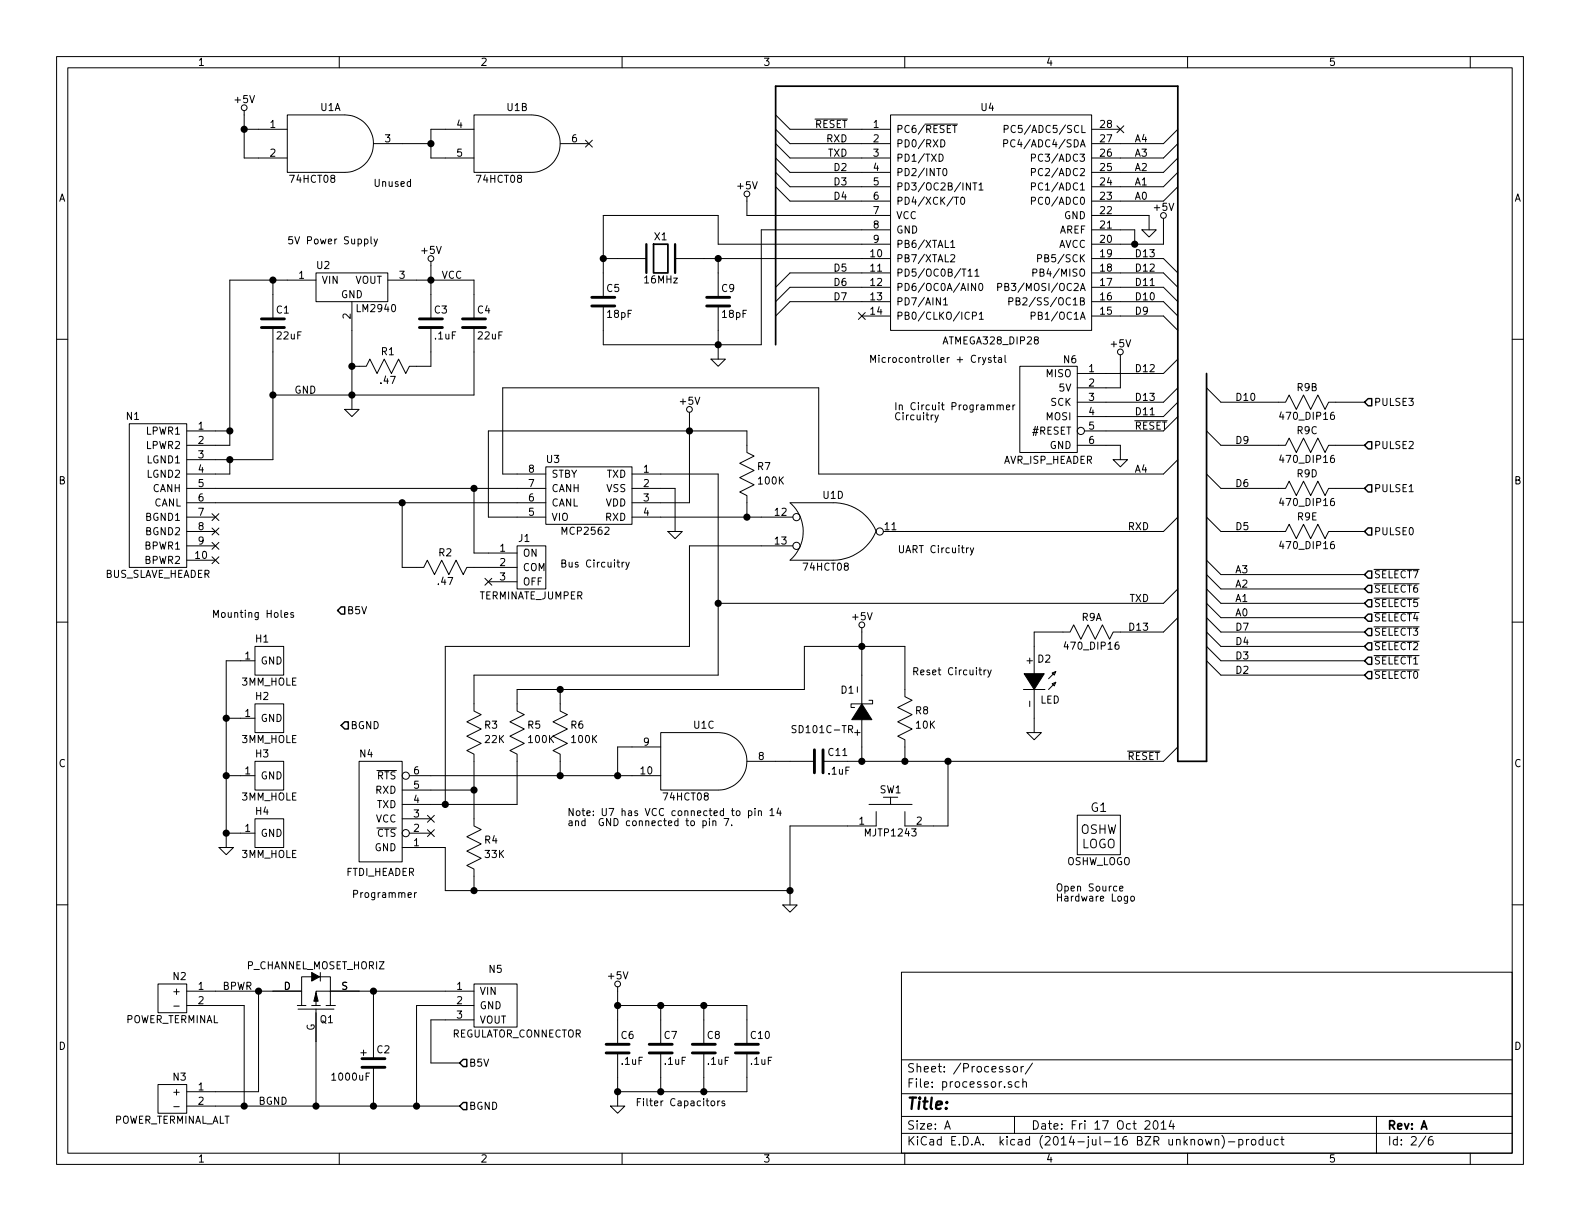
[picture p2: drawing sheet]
EESchema Schematic File Version 2
LIBS:bus_servo32
LIBS:power
LIBS:device
LIBS:transistors
LIBS:conn
LIBS:linear
LIBS:regul
LIBS:74xx
LIBS:cmos4000
LIBS:adc-dac
LIBS:memory
LIBS:xilinx
LIBS:special
LIBS:microcontrollers
LIBS:dsp
LIBS:microchip
LIBS:analog_switches
LIBS:motorola
LIBS:texas
LIBS:intel
LIBS:audio
LIBS:interface
LIBS:digital-audio
LIBS:philips
LIBS:display
LIBS:cypress
LIBS:siliconi
LIBS:opto
LIBS:atmel
LIBS:contrib
LIBS:valves
LIBS:bus_servo32-cache
EELAYER 25 0
EELAYER END
$Descr A 11000 8500
encoding utf-8
Sheet 2 6
Title ""
Date "Fri 17 Oct 2014"
Rev "A"
Comp ""
Comment1 ""
Comment2 ""
Comment3 ""
Comment4 ""
$EndDescr
$Comp
L 3MM_HOLE H1
U 1 1
P 1875 4600
F 0 "H1" H 1825 4750 50  0000 C CNN
F 1 "3MM_HOLE" H 1875 4450 50  0000 C CNN
F 2 "Bus_Servo32:MountingHole_3mm" H 1875 4600 60  0001 C CNN
F 3 "" H 1875 4600 60  0000 C CNN
	1    1875 4600
	1    0    0    -1  
$EndComp
Text Label 5900 2000 2    50   ~ 0
D6
Text Label 5900 1900 2    50   ~ 0
D5
Text Label 5900 1400 2    50   ~ 0
D4
Text Label 5900 1300 2    50   ~ 0
D3
Text Label 5900 1200 2    50   ~ 0
D2
$Comp
L OSHW_LOGO G1
U 1 1
P 7650 5825
F 0 "G1" H 7650 6025 60  0000 C CNN
F 1 "OSHW_LOGO" H 7650 5650 50  0000 C CNN
F 2 "Bus_Servo32:OSHW_LOGO_300mil" H 7650 5825 60  0001 C CNN
F 3 "" H 7650 5825 60  0000 C CNN
	1    7650 5825
	1    0    0    -1  
$EndComp
$Comp
L ATMEGA328_DIP28 U4
U 1 1
P 6900 1550
F 0 "U4" H 6875 2350 50  0000 C CNN
F 1 "ATMEGA328_DIP28" H 6900 725 50  0000 C CNN
F 2 "Bus_Servo32:DIP-28__300" H 6900 1550 50  0001 C CNN
F 3 "" H 6900 1550 60  0000 C CNN
	1    6900 1550
	1    0    0    -1  
$EndComp
$Comp
L MCP2562 U3
U 1 1
P 4100 3500
F 0 "U3" H 3850 3800 50  0000 C CNN
F 1 "MCP2562" H 4075 3300 50  0000 C CNN
F 2 "Bus_Servo32:DIP-8__300" H 4150 3500 60  0001 C CNN
F 3 "" H 4150 3500 60  0000 C CNN
	1    4100 3500
	1    0    0    -1  
$EndComp
$Comp
L SCHOTTKY_DIODE_VERT D1
U 1 1
P 6000 4950
F 0 "D1" H 6100 4800 50  0000 C CNN
F 1 "SD101C-TR" H 6275 5075 50  0000 C CNN
F 2 "Bus_Servo32:Diode_DO-41_SOD81_Horizontal_RM10" H 6000 4950 60  0001 C CNN
F 3 "" H 6000 4950 60  0000 C CNN
	1    6000 4950
	-1   0    0    1   
$EndComp
$Comp
L TERMINATE_JUMPER J1
U 1 1
P 3700 3950
F 0 "J1" H 3750 4150 50  0000 C CNN
F 1 "TERMINATE_JUMPER" H 3700 3750 50  0000 C CNN
F 2 "Bus_Servo32:Pin_Header_Straight_1x03" H 3700 3950 60  0001 C CNN
F 3 "" H 3700 3950 60  0000 C CNN
	1    3700 3950
	-1   0    0    -1  
$EndComp
$Comp
L FTDI_HEADER N4
U 1 1
P 2650 5850
F 0 "N4" H 2550 6450 50  0000 C CNN
F 1 "FTDI_HEADER" H 2650 5625 50  0000 C CNN
F 2 "Bus_Servo32:Pin_Header_Straight_1x06" H 2650 5850 60  0001 C CNN
F 3 "" H 2650 5850 60  0000 C CNN
	1    2650 5850
	1    0    0    -1  
$EndComp
$Comp
L R_HORIZ R2
U 1 1
P 3100 3950
F 0 "R2" H 3100 4050 50  0000 C CNN
F 1 ".47" H 3100 3850 50  0000 C CNN
F 2 "Bus_Servo32:Resistor_Horizontal_400" H 3125 3950 60  0001 C CNN
F 3 "" H 3125 3950 60  0000 C CNN
	1    3100 3950
	1    0    0    -1  
$EndComp
NoConn ~ 3400 4050
$Comp
L VOLTAGE_REGULATOR U2
U 1 1
P 2450 2000
F 0 "U2" H 2250 2150 50  0000 C CNN
F 1 "LM2940" H 2475 1850 50  0000 L CNN
F 2 "Bus_Servo32:TO-220_Neutral123_Horizontal_LargePads" H 2450 2050 60  0001 C CNN
F 3 "" H 2450 2050 60  0000 C CNN
	1    2450 2000
	1    0    0    -1  
$EndComp
$Comp
L C_VERT C1
U 1 1
P 1900 2250
F 0 "C1" H 1920 2340 50  0000 L CNN
F 1 "22uF" H 1920 2160 50  0000 L CNN
F 2 "Bus_Servo32:Capacitor3MMDiscRM2.5" H 1938 2100 30  0001 C CNN
F 3 "" H 1900 2250 60  0000 C CNN
	1    1900 2250
	1    0    0    -1  
$EndComp
$Comp
L R_HORIZ R1
U 1 1
P 2700 2550
F 0 "R1" H 2700 2650 50  0000 C CNN
F 1 ".47" H 2700 2450 50  0000 C CNN
F 2 "Bus_Servo32:Resistor_Horizontal_400" H 2725 2550 60  0001 C CNN
F 3 "" H 2725 2550 60  0000 C CNN
	1    2700 2550
	1    0    0    -1  
$EndComp
$Comp
L C_VERT C3
U 1 1
P 3000 2250
F 0 "C3" H 3020 2340 50  0000 L CNN
F 1 ".1uF" H 3020 2160 50  0000 L CNN
F 2 "Bus_Servo32:Capacitor4x3RM2-5_RevB" H 3038 2100 30  0001 C CNN
F 3 "" H 3000 2250 60  0000 C CNN
	1    3000 2250
	1    0    0    -1  
$EndComp
$Comp
L C_VERT C4
U 1 1
P 3300 2250
F 0 "C4" H 3320 2340 50  0000 L CNN
F 1 "22uF" H 3320 2160 50  0000 L CNN
F 2 "Bus_Servo32:Capacitor3MMDiscRM2.5" H 3338 2100 30  0001 C CNN
F 3 "" H 3300 2250 60  0000 C CNN
	1    3300 2250
	1    0    0    -1  
$EndComp
$Comp
L CRYSTAL X1
U 1 1
P 4600 1800
F 0 "X1" H 4600 1950 50  0000 C CNN
F 1 "16MHz" H 4600 1650 50  0000 C CNN
F 2 "Bus_Servo32:Crystal_HC49-U_Vertical" H 4600 1800 60  0001 C CNN
F 3 "" H 4600 1800 60  0000 C CNN
	1    4600 1800
	1    0    0    -1  
$EndComp
$Comp
L C_VERT C5
U 1 1
P 4200 2100
F 0 "C5" H 4220 2190 50  0000 L CNN
F 1 "18pF" H 4220 2010 50  0000 L CNN
F 2 "Bus_Servo32:Capacitor4x3RM2-5_RevB" H 4238 1950 30  0001 C CNN
F 3 "" H 4200 2100 60  0000 C CNN
	1    4200 2100
	1    0    0    -1  
$EndComp
$Comp
L C_VERT C9
U 1 1
P 5000 2100
F 0 "C9" H 5020 2190 50  0000 L CNN
F 1 "18pF" H 5020 2010 50  0000 L CNN
F 2 "Bus_Servo32:Capacitor4x3RM2-5_RevB" H 5038 1950 30  0001 C CNN
F 3 "" H 5000 2100 60  0000 C CNN
	1    5000 2100
	1    0    0    -1  
$EndComp
$Comp
L R_VERT R3
U 1 1
P 3300 5100
F 0 "R3" H 3370 5150 50  0000 L CNN
F 1 "22K" H 3370 5050 50  0000 L CNN
F 2 "Bus_Servo32:Resistor_Horizontal_400" H 3300 5150 60  0001 C CNN
F 3 "" H 3300 5150 60  0000 C CNN
	1    3300 5100
	1    0    0    -1  
$EndComp
$Comp
L R_VERT R4
U 1 1
P 3300 5900
F 0 "R4" H 3370 5950 50  0000 L CNN
F 1 "33K" H 3370 5850 50  0000 L CNN
F 2 "Bus_Servo32:Resistor_Horizontal_400" H 3300 5950 60  0001 C CNN
F 3 "" H 3300 5950 60  0000 C CNN
	1    3300 5900
	1    0    0    -1  
$EndComp
$Comp
L R_VERT R5
U 1 1
P 3600 5100
F 0 "R5" H 3670 5150 50  0000 L CNN
F 1 "100K" H 3670 5050 50  0000 L CNN
F 2 "Bus_Servo32:Resistor_Horizontal_400" H 3600 5150 60  0001 C CNN
F 3 "" H 3600 5150 60  0000 C CNN
	1    3600 5100
	1    0    0    -1  
$EndComp
$Comp
L R_VERT R6
U 1 1
P 3900 5100
F 0 "R6" H 3970 5150 50  0000 L CNN
F 1 "100K" H 3970 5050 50  0000 L CNN
F 2 "Bus_Servo32:Resistor_Horizontal_400" H 3900 5150 60  0001 C CNN
F 3 "" H 3900 5150 60  0000 C CNN
	1    3900 5100
	1    0    0    -1  
$EndComp
NoConn ~ 3000 5700
NoConn ~ 3000 5800
$Comp
L 74X08 U1
U 3 1
P 4900 5300
F 0 "U1" H 4900 5550 50  0000 C CNN
F 1 "74HCT08" H 4775 5050 50  0000 C CNN
F 2 "Bus_Servo32:DIP-14__300" H 4900 5300 60  0001 C CNN
F 3 "" H 4900 5300 60  0000 C CNN
	3    4900 5300
	1    0    0    -1  
$EndComp
$Comp
L C_HORIZ C11
U 1 1
P 5700 5300
F 0 "C11" H 5760 5360 50  0000 L CNN
F 1 ".1uF" H 5760 5230 50  0000 L CNN
F 2 "Bus_Servo32:Capacitor4x3RM2-5_RevB" H 5738 5150 30  0001 C CNN
F 3 "" H 5700 5300 60  0000 C CNN
	1    5700 5300
	1    0    0    -1  
$EndComp
$Comp
L R_VERT R8
U 1 1
P 6300 5000
F 0 "R8" H 6370 5050 50  0000 L CNN
F 1 "10K" H 6370 4950 50  0000 L CNN
F 2 "Bus_Servo32:Resistor_Horizontal_400" H 6300 5050 60  0001 C CNN
F 3 "" H 6300 5050 60  0000 C CNN
	1    6300 5000
	1    0    0    -1  
$EndComp
$Comp
L 2_LEAD_PUSH_BUTTON SW1
U 1 1
P 6200 5750
F 0 "SW1" H 6200 6000 50  0000 C CNN
F 1 "MJTP1243" H 6200 5700 50  0000 C CNN
F 2 "Bus_Servo32:Button_6.5MM" H 6200 5750 60  0001 C CNN
F 3 "" H 6200 5750 60  0000 C CNN
	1    6200 5750
	1    0    0    -1  
$EndComp
$Comp
L 3MM_HOLE H2
U 1 1
P 1875 5000
F 0 "H2" H 1825 5150 50  0000 C CNN
F 1 "3MM_HOLE" H 1875 4850 50  0000 C CNN
F 2 "Bus_Servo32:MountingHole_3mm" H 1875 5000 60  0001 C CNN
F 3 "" H 1875 5000 60  0000 C CNN
	1    1875 5000
	1    0    0    -1  
$EndComp
$Comp
L 3MM_HOLE H3
U 1 1
P 1875 5400
F 0 "H3" H 1825 5550 50  0000 C CNN
F 1 "3MM_HOLE" H 1875 5250 50  0000 C CNN
F 2 "Bus_Servo32:MountingHole_3mm" H 1875 5400 60  0001 C CNN
F 3 "" H 1875 5400 60  0000 C CNN
	1    1875 5400
	1    0    0    -1  
$EndComp
$Comp
L 3MM_HOLE H4
U 1 1
P 1875 5800
F 0 "H4" H 1825 5950 50  0000 C CNN
F 1 "3MM_HOLE" H 1875 5650 50  0000 C CNN
F 2 "Bus_Servo32:MountingHole_3mm" H 1875 5800 60  0001 C CNN
F 3 "" H 1875 5800 60  0000 C CNN
	1    1875 5800
	1    0    0    -1  
$EndComp
Text Label 3075 1950 0    50   ~ 0
VCC
$Comp
L +5V #PWR01
U 1 1
P 3000 1850
F 0 "#PWR01" H 3000 1940 20  0001 C CNN
F 1 "+5V" H 3000 1955 50  0000 C CNN
F 2 "" H 3000 1850 60  0000 C CNN
F 3 "" H 3000 1850 60  0000 C CNN
	1    3000 1850
	1    0    0    -1  
$EndComp
$Comp
L +5V #PWR02
U 1 1
P 6000 4400
F 0 "#PWR02" H 6000 4490 20  0001 C CNN
F 1 "+5V" H 6000 4505 50  0000 C CNN
F 2 "" H 6000 4400 60  0000 C CNN
F 3 "" H 6000 4400 60  0000 C CNN
	1    6000 4400
	1    0    0    -1  
$EndComp
$Comp
L GND #PWR03
U 1 1
P 5500 6300
F 0 "#PWR03" H 5500 6300 30  0001 C CNN
F 1 "GND" H 5500 6230 30  0001 C CNN
F 2 "" H 5500 6300 60  0000 C CNN
F 3 "" H 5500 6300 60  0000 C CNN
	1    5500 6300
	1    0    0    -1  
$EndComp
$Comp
L +5V #PWR04
U 1 1
P 8100 1550
F 0 "#PWR04" H 8100 1640 20  0001 C CNN
F 1 "+5V" H 8100 1655 50  0000 C CNN
F 2 "" H 8100 1550 60  0000 C CNN
F 3 "" H 8100 1550 60  0000 C CNN
	1    8100 1550
	1    0    0    -1  
$EndComp
Text Label 5900 1100 2    50   ~ 0
TXD
$Comp
L C_VERT C6
U 1 1
P 4300 7300
F 0 "C6" H 4320 7390 50  0000 L CNN
F 1 ".1uF" H 4320 7210 50  0000 L CNN
F 2 "Bus_Servo32:Capacitor4x3RM2-5_RevB" H 4338 7150 30  0001 C CNN
F 3 "" H 4300 7300 60  0000 C CNN
	1    4300 7300
	1    0    0    -1  
$EndComp
$Comp
L C_VERT C7
U 1 1
P 4600 7300
F 0 "C7" H 4620 7390 50  0000 L CNN
F 1 ".1uF" H 4620 7210 50  0000 L CNN
F 2 "Bus_Servo32:Capacitor4x3RM2-5_RevB" H 4638 7150 30  0001 C CNN
F 3 "" H 4600 7300 60  0000 C CNN
	1    4600 7300
	1    0    0    -1  
$EndComp
$Comp
L C_VERT C8
U 1 1
P 4900 7300
F 0 "C8" H 4920 7390 50  0000 L CNN
F 1 ".1uF" H 4920 7210 50  0000 L CNN
F 2 "Bus_Servo32:Capacitor4x3RM2-5_RevB" H 4938 7150 30  0001 C CNN
F 3 "" H 4900 7300 60  0000 C CNN
	1    4900 7300
	1    0    0    -1  
$EndComp
$Comp
L +5V #PWR05
U 1 1
P 4300 6900
F 0 "#PWR05" H 4300 6990 20  0001 C CNN
F 1 "+5V" H 4300 7005 50  0000 C CNN
F 2 "" H 4300 6900 60  0000 C CNN
F 3 "" H 4300 6900 60  0000 C CNN
	1    4300 6900
	1    0    0    -1  
$EndComp
$Comp
L GND #PWR06
U 1 1
P 4300 7700
F 0 "#PWR06" H 4300 7700 30  0001 C CNN
F 1 "GND" H 4300 7630 30  0001 C CNN
F 2 "" H 4300 7700 60  0000 C CNN
F 3 "" H 4300 7700 60  0000 C CNN
	1    4300 7700
	1    0    0    -1  
$EndComp
Text Notes 4425 7700 0    50   ~ 0
Filter Capacitors
Text Notes 6350 4700 0    50   ~ 0
Reset Circuitry
Text Notes 2450 6250 0    50   ~ 0
Programmer
$Comp
L 74X08 U1
U 2 1
P 3600 1000
F 0 "U1" H 3600 1250 50  0000 C CNN
F 1 "74HCT08" H 3475 750 50  0000 C CNN
F 2 "Bus_Servo32:DIP-14__300" H 3600 1000 60  0001 C CNN
F 3 "" H 3600 1000 60  0000 C CNN
	2    3600 1000
	1    0    0    -1  
$EndComp
$Comp
L 74X08 U1
U 1 1
P 2300 1000
F 0 "U1" H 2300 1250 50  0000 C CNN
F 1 "74HCT08" H 2175 750 50  0000 C CNN
F 2 "Bus_Servo32:DIP-14__300" H 2300 1000 60  0001 C CNN
F 3 "" H 2300 1000 60  0000 C CNN
	1    2300 1000
	1    0    0    -1  
$EndComp
$Comp
L AVR_ISP_HEADER N6
U 1 1
P 7300 2850
F 0 "N6" H 7150 2500 50  0000 C CNN
F 1 "AVR_ISP_HEADER" H 7300 3200 50  0000 C CNN
F 2 "Bus_Servo32:Pin_Header_Straight_2x03" H 7300 2850 60  0001 C CNN
F 3 "" H 7300 2850 60  0000 C CNN
	1    7300 2850
	-1   0    0    1   
$EndComp
$Comp
L +5V #PWR07
U 1 1
P 7800 2500
F 0 "#PWR07" H 7800 2590 20  0001 C CNN
F 1 "+5V" H 7800 2605 50  0000 C CNN
F 2 "" H 7800 2500 60  0000 C CNN
F 3 "" H 7800 2500 60  0000 C CNN
	1    7800 2500
	1    0    0    -1  
$EndComp
$Comp
L LED D2
U 1 1
P 7200 4750
F 0 "D2" H 7270 4910 50  0000 C CNN
F 1 "LED" H 7310 4625 50  0000 C CNN
F 2 "Bus_Servo32:T1_LED" H 7200 4750 60  0001 C CNN
F 3 "" H 7200 4750 60  0000 C CNN
	1    7200 4750
	1    0    0    -1  
$EndComp
$Comp
L R_HORIZ_DIP16 R9
U 1 1
P 7600 4400
F 0 "R9" H 7600 4500 50  0000 C CNN
F 1 "470_DIP16" H 7600 4300 50  0000 C CNN
F 2 "Bus_Servo32:DIP-16__300" H 7625 4400 60  0001 C CNN
F 3 "" H 7625 4400 60  0000 C CNN
	1    7600 4400
	1    0    0    -1  
$EndComp
Text Label 5900 1000 2    50   ~ 0
RXD
Text Label 5900 2100 2    50   ~ 0
D7
Text Label 7900 2200 0    50   ~ 0
D9
Text Label 7900 2100 0    50   ~ 0
D10
Text Label 7900 2000 0    50   ~ 0
D11
Text Label 7900 1900 0    50   ~ 0
D12
Text Label 7900 1800 0    50   ~ 0
D13
Text Label 7900 1400 0    50   ~ 0
A0
Text Label 7900 1300 0    50   ~ 0
A1
Text Label 7900 1200 0    50   ~ 0
A2
Text Label 7900 1100 0    50   ~ 0
A3
Entry Wire Line
	8100 1100 8200 1000
Entry Wire Line
	8100 1200 8200 1100
Entry Wire Line
	8100 1300 8200 1200
Entry Wire Line
	8100 1400 8200 1300
Entry Wire Line
	5400 1000 5500 1100
Entry Wire Line
	5400 900  5500 1000
Entry Wire Line
	5400 1100 5500 1200
Entry Wire Line
	5400 1200 5500 1300
Entry Wire Line
	5400 1300 5500 1400
$Comp
L +5V #PWR08
U 1 1
P 5200 1400
F 0 "#PWR08" H 5200 1490 20  0001 C CNN
F 1 "+5V" H 5200 1505 50  0000 C CNN
F 2 "" H 5200 1400 60  0000 C CNN
F 3 "" H 5200 1400 60  0000 C CNN
	1    5200 1400
	1    0    0    -1  
$EndComp
Entry Wire Line
	5400 2200 5500 2100
Entry Wire Line
	5400 2100 5500 2000
Entry Wire Line
	5400 2000 5500 1900
Entry Wire Line
	8100 1800 8200 1900
Entry Wire Line
	8100 1900 8200 2000
Entry Wire Line
	8100 2000 8200 2100
Entry Wire Line
	8100 2100 8200 2200
Entry Wire Line
	8100 2200 8200 2300
Text Label 5900 900  2    50   ~ 0
~RESET
Entry Wire Line
	5400 800  5500 900 
$Comp
L 74X08 U1
U 4 2
P 5800 3700
F 0 "U1" H 5800 3950 50  0000 C CNN
F 1 "74HCT08" H 5750 3450 50  0000 C CNN
F 2 "Bus_Servo32:DIP-14__300" H 5800 3700 60  0001 C CNN
F 3 "" H 5800 3700 60  0000 C CNN
	4    5800 3700
	1    0    0    -1  
$EndComp
$Comp
L GND #PWR09
U 1 1
P 4700 3700
F 0 "#PWR09" H 4700 3700 30  0001 C CNN
F 1 "GND" H 4700 3630 30  0001 C CNN
F 2 "" H 4700 3700 60  0000 C CNN
F 3 "" H 4700 3700 60  0000 C CNN
	1    4700 3700
	1    0    0    -1  
$EndComp
$Comp
L +5V #PWR010
U 1 1
P 4800 2900
F 0 "#PWR010" H 4800 2990 20  0001 C CNN
F 1 "+5V" H 4800 3005 50  0000 C CNN
F 2 "" H 4800 2900 60  0000 C CNN
F 3 "" H 4800 2900 60  0000 C CNN
	1    4800 2900
	1    0    0    -1  
$EndComp
$Comp
L GND #PWR011
U 1 1
P 7800 3200
F 0 "#PWR011" H 7800 3200 30  0001 C CNN
F 1 "GND" H 7800 3130 30  0001 C CNN
F 2 "" H 7800 3200 60  0000 C CNN
F 3 "" H 7800 3200 60  0000 C CNN
	1    7800 3200
	1    0    0    -1  
$EndComp
Text Label 7900 2600 0    50   ~ 0
D12
Text Label 7900 2900 0    50   ~ 0
D11
Text Label 7900 2800 0    50   ~ 0
D13
Text Label 7900 3000 0    50   ~ 0
~RESET
Entry Wire Line
	8100 2600 8200 2500
Entry Wire Line
	8100 2800 8200 2700
Entry Wire Line
	8100 2900 8200 2800
Entry Wire Line
	8100 3000 8200 2900
$Comp
L GND #PWR012
U 1 1
P 1575 5900
F 0 "#PWR012" H 1575 5900 30  0001 C CNN
F 1 "GND" H 1575 5830 30  0001 C CNN
F 2 "" H 1575 5900 60  0000 C CNN
F 3 "" H 1575 5900 60  0000 C CNN
	1    1575 5900
	1    0    0    -1  
$EndComp
$Comp
L R_VERT R7
U 1 1
P 5200 3300
F 0 "R7" H 5270 3350 50  0000 L CNN
F 1 "100K" H 5270 3250 50  0000 L CNN
F 2 "Bus_Servo32:Resistor_Horizontal_400" H 5200 3350 60  0001 C CNN
F 3 "" H 5200 3350 60  0000 C CNN
	1    5200 3300
	1    0    0    -1  
$EndComp
Entry Wire Line
	8100 3700 8200 3600
Entry Wire Line
	8100 4200 8200 4100
Entry Wire Line
	8100 5300 8200 5200
Text Label 7850 5300 0    50   ~ 0
~RESET
Text Label 8000 3700 2    50   ~ 0
RXD
Text Label 8000 4200 2    50   ~ 0
TXD
Entry Wire Line
	8100 3300 8200 3200
Text Label 7900 3300 0    50   ~ 0
A4
NoConn ~ 7800 900 
$Comp
L GND #PWR013
U 1 1
P 5000 2500
F 0 "#PWR013" H 5000 2500 30  0001 C CNN
F 1 "GND" H 5000 2430 30  0001 C CNN
F 2 "" H 5000 2500 60  0000 C CNN
F 3 "" H 5000 2500 60  0000 C CNN
	1    5000 2500
	1    0    0    -1  
$EndComp
Text Notes 6250 3850 0    50   ~ 0
UART Circuitry
Text Notes 2000 1700 0    50   ~ 0
5V Power Supply
Text Notes 2600 1300 0    50   ~ 0
Unused
Text Notes 3950 5750 0    50   ~ 0
Note: U7 has VCC connected to pin 14\nand  GND connected to pin 7.
Text Notes 6225 2925 0    50   ~ 0
In Circuit Programmer\nCircuitry
Text Notes 3900 3950 0    50   ~ 0
Bus Circuitry
Text Notes 1475 4300 0    50   ~ 0
Mounting Holes
Text Notes 7350 6275 0    50   ~ 0
Open Source\nHardware Logo
Text Notes 6050 2525 0    50   ~ 0
Microcontroller + Crystal
Text Label 2050 2750 0    50   ~ 0
GND
$Comp
L C_VERT C10
U 1 1
P 5200 7300
F 0 "C10" H 5220 7390 50  0000 L CNN
F 1 ".1uF" H 5220 7210 50  0000 L CNN
F 2 "Bus_Servo32:Capacitor4x3RM2-5_RevB" H 5238 7150 30  0001 C CNN
F 3 "" H 5200 7300 60  0000 C CNN
	1    5200 7300
	1    0    0    -1  
$EndComp
Text HLabel 2375 5050 2    50   Input ~ 0
BGND
$Comp
L BUS_SLAVE_HEADER N1
U 1 1
P 1100 3450
F 0 "N1" H 925 4000 50  0000 C CNN
F 1 "BUS_SLAVE_HEADER" H 1100 2900 50  0000 C CNN
F 2 "Bus_Servo32:Pin_Header_Straight_2x05_Shrouded" H 1100 3450 60  0001 C CNN
F 3 "" H 1100 3450 60  0000 C CNN
	1    1100 3450
	1    0    0    -1  
$EndComp
$Comp
L GND #PWR014
U 1 1
P 8000 1600
F 0 "#PWR014" H 8000 1600 30  0001 C CNN
F 1 "GND" H 8000 1530 30  0001 C CNN
F 2 "" H 8000 1600 60  0000 C CNN
F 3 "" H 8000 1600 60  0000 C CNN
	1    8000 1600
	1    0    0    -1  
$EndComp
Text HLabel 2350 4250 2    50   Input ~ 0
B5V
NoConn ~ 1500 3800
NoConn ~ 1500 3900
NoConn ~ 1500 3600
NoConn ~ 1500 3700
$Comp
L POWER_TERMINAL N2
U 1 1
P 1200 6950
F 0 "N2" H 1150 7100 50  0000 C CNN
F 1 "POWER_TERMINAL" H 1200 6800 50  0000 C CNN
F 2 "Bus_Servo32:5MM_TERMINAL_BLOCK_2_POS" H 1200 6950 60  0001 C CNN
F 3 "" H 1200 6950 60  0000 C CNN
	1    1200 6950
	-1   0    0    -1  
$EndComp
$Comp
L P_CHANNEL_MOSET_HORIZ Q1
U 1 1
P 2200 6900
F 0 "Q1" H 2275 6700 50  0000 C CNN
F 1 "P_CHANNEL_MOSET_HORIZ" H 2200 7075 50  0000 C CNN
F 2 "Bus_Servo32:TO-220_Neutral123_Horizontal_LargePads" H 2200 6900 60  0001 C CNN
F 3 "" H 2200 6900 60  0000 C CNN
	1    2200 6900
	1    0    0    -1  
$EndComp
$Comp
L REGULATOR_CONNECTOR N5
U 1 1
P 3450 7000
F 0 "N5" H 3450 7250 50  0000 C CNN
F 1 "REGULATOR_CONNECTOR" H 3600 6800 50  0000 C CNN
F 2 "Bus_Servo32:Pin_Header_Straight_1x03" H 3450 7000 60  0001 C CNN
F 3 "" H 3450 7000 60  0000 C CNN
	1    3450 7000
	1    0    0    -1  
$EndComp
$Comp
L C_VERT C2
U 1 1
P 2600 7400
F 0 "C2" H 2620 7490 50  0000 L CNN
F 1 "1000uF" H 2300 7300 50  0000 L CNN
F 2 "Bus_Servo32:Capacitor4x3RM2-5_RevB" H 2638 7250 30  0001 C CNN
F 3 "" H 2600 7400 60  0000 C CNN
	1    2600 7400
	1    0    0    -1  
$EndComp
Text Label 1800 7700 0    50   ~ 0
BGND
Text Label 1550 6900 0    50   ~ 0
BPWR
Text Notes 2500 7350 0    50   ~ 0
+
Text HLabel 3200 7700 2    50   Input ~ 0
BGND
Text HLabel 3200 7400 2    50   Input ~ 0
B5V
Entry Wire Line
	8100 4400 8200 4300
$Comp
L GND #PWR015
U 1 1
P 7200 5100
F 0 "#PWR015" H 7200 5100 30  0001 C CNN
F 1 "GND" H 7200 5030 30  0001 C CNN
F 2 "" H 7200 5100 60  0000 C CNN
F 3 "" H 7200 5100 60  0000 C CNN
	1    7200 5100
	1    0    0    -1  
$EndComp
Text HLabel 9500 2800 2    50   Input ~ 0
PULSE3
Text HLabel 9500 3100 2    50   Input ~ 0
PULSE2
Text HLabel 9500 3400 2    50   Input ~ 0
PULSE1
Text HLabel 9500 3700 2    50   Input ~ 0
PULSE0
Text HLabel 9500 4000 2    50   Input ~ 0
~SELECT7
Text HLabel 9500 4100 2    50   Input ~ 0
~SELECT6
Text HLabel 9500 4200 2    50   Input ~ 0
~SELECT5
Text HLabel 9500 4300 2    50   Input ~ 0
~SELECT4
Text HLabel 9500 4400 2    50   Input ~ 0
~SELECT3
Text HLabel 9500 4500 2    50   Input ~ 0
~SELECT2
Text HLabel 9500 4600 2    50   Input ~ 0
~SELECT1
Text HLabel 9500 4700 2    50   Input ~ 0
~SELECT0
Entry Wire Line
	8400 2700 8500 2800
Entry Wire Line
	8400 3000 8500 3100
Entry Wire Line
	8400 3300 8500 3400
Entry Wire Line
	8400 3600 8500 3700
Entry Wire Line
	8400 3900 8500 4000
Entry Wire Line
	8400 4000 8500 4100
Entry Wire Line
	8400 4100 8500 4200
Entry Wire Line
	8400 4200 8500 4300
Entry Wire Line
	8400 4300 8500 4400
Entry Wire Line
	8400 4400 8500 4500
Entry Wire Line
	8400 4500 8500 4600
Entry Wire Line
	8400 4600 8500 4700
Text Label 8600 3700 0    50   ~ 0
D5
Text Label 8600 3400 0    50   ~ 0
D6
Text Label 8600 3100 0    50   ~ 0
D9
Text Label 8600 2800 0    50   ~ 0
D10
Text Label 8600 4600 0    50   ~ 0
D3
Text Label 8600 4500 0    50   ~ 0
D4
Text Label 8600 4400 0    50   ~ 0
D7
Text Label 8600 4700 0    50   ~ 0
D2
Text Label 8600 4300 0    50   ~ 0
A0
Text Label 8600 4200 0    50   ~ 0
A1
Text Label 8600 4100 0    50   ~ 0
A2
Text Label 8600 4000 0    50   ~ 0
A3
Text Label 8000 4400 2    50   ~ 0
D13
$Comp
L GND #PWR016
U 1 1
P 2450 2850
F 0 "#PWR016" H 2450 2850 30  0001 C CNN
F 1 "GND" H 2450 2780 30  0001 C CNN
F 2 "" H 2450 2850 60  0000 C CNN
F 3 "" H 2450 2850 60  0000 C CNN
	1    2450 2850
	1    0    0    -1  
$EndComp
$Comp
L +5V #PWR017
U 1 1
P 1700 800
F 0 "#PWR017" H 1700 890 20  0001 C CNN
F 1 "+5V" H 1700 905 50  0000 C CNN
F 2 "" H 1700 800 60  0000 C CNN
F 3 "" H 1700 800 60  0000 C CNN
	1    1700 800 
	1    0    0    -1  
$EndComp
NoConn ~ 4100 1000
$Comp
L R_HORIZ_DIP16 R9
U 5 1
P 9100 3700
F 0 "R9" H 9100 3800 50  0000 C CNN
F 1 "470_DIP16" H 9100 3600 50  0000 C CNN
F 2 "Bus_Servo32:DIP-16__300" H 9125 3700 60  0001 C CNN
F 3 "" H 9125 3700 60  0000 C CNN
	5    9100 3700
	1    0    0    -1  
$EndComp
$Comp
L R_HORIZ_DIP16 R9
U 4 1
P 9100 3400
F 0 "R9" H 9100 3500 50  0000 C CNN
F 1 "470_DIP16" H 9100 3300 50  0000 C CNN
F 2 "Bus_Servo32:DIP-16__300" H 9125 3400 60  0001 C CNN
F 3 "" H 9125 3400 60  0000 C CNN
	4    9100 3400
	1    0    0    -1  
$EndComp
$Comp
L R_HORIZ_DIP16 R9
U 3 1
P 9100 3100
F 0 "R9" H 9100 3200 50  0000 C CNN
F 1 "470_DIP16" H 9100 3000 50  0000 C CNN
F 2 "Bus_Servo32:DIP-16__300" H 9125 3100 60  0001 C CNN
F 3 "" H 9125 3100 60  0000 C CNN
	3    9100 3100
	1    0    0    -1  
$EndComp
$Comp
L R_HORIZ_DIP16 R9
U 2 1
P 9100 2800
F 0 "R9" H 9100 2900 50  0000 C CNN
F 1 "470_DIP16" H 9100 2700 50  0000 C CNN
F 2 "Bus_Servo32:DIP-16__300" H 9125 2800 60  0001 C CNN
F 3 "" H 9125 2800 60  0000 C CNN
	2    9100 2800
	1    0    0    -1  
$EndComp
$Comp
L POWER_TERMINAL_ALT N3
U 1 1
P 1200 7650
F 0 "N3" H 1150 7800 50  0000 C CNN
F 1 "POWER_TERMINAL_ALT" H 1200 7500 50  0000 C CNN
F 2 "Bus_Servo32:5MM_TERMINAL_BLOCK_2_POS" H 1200 7650 60  0001 C CNN
F 3 "" H 1200 7650 60  0000 C CNN
	1    1200 7650
	-1   0    0    -1  
$EndComp
Connection ~ 1900 1950
Wire Wire Line
	1600 1950 2000 1950
Wire Wire Line
	1900 2050 1900 1950
Wire Wire Line
	1900 3200 1900 2450
Connection ~ 2450 2550
Wire Wire Line
	3300 2750 3300 2450
Wire Wire Line
	2450 2300 2450 2850
Wire Wire Line
	2450 2550 2500 2550
Wire Wire Line
	3000 2550 3000 2450
Wire Wire Line
	2900 2550 3000 2550
Connection ~ 3000 1950
Wire Wire Line
	3300 1950 3300 2050
Wire Wire Line
	4600 3600 5300 3600
Wire Wire Line
	3400 3600 3600 3600
Wire Wire Line
	4800 3500 4600 3500
Wire Wire Line
	4700 3400 4600 3400
Wire Wire Line
	1500 3500 3600 3500
Wire Wire Line
	1500 3400 3600 3400
Wire Wire Line
	2800 3500 2800 3950
Wire Wire Line
	2800 3950 2900 3950
Wire Wire Line
	3400 3950 3300 3950
Wire Wire Line
	3300 3850 3400 3850
Wire Wire Line
	3300 3400 3300 3850
Wire Wire Line
	4900 1800 6000 1800
Wire Wire Line
	4300 1800 4200 1800
Connection ~ 4200 1800
Wire Wire Line
	5000 1900 5000 1800
Connection ~ 5000 1800
Wire Wire Line
	4200 2300 4200 2400
Wire Wire Line
	5000 2300 5000 2500
Wire Wire Line
	7800 1500 8000 1500
Wire Wire Line
	7800 1600 7900 1600
Wire Wire Line
	3600 4900 3600 4800
Wire Wire Line
	3900 4900 3900 4800
Connection ~ 3900 4800
Wire Wire Line
	3300 5300 3300 5700
Wire Wire Line
	3100 6200 5500 6200
Wire Wire Line
	1575 5800 1675 5800
Wire Wire Line
	3300 6100 3300 6200
Connection ~ 3300 6200
Wire Wire Line
	3000 5900 3100 5900
Wire Wire Line
	3100 5900 3100 6200
Wire Wire Line
	3000 5400 4400 5400
Connection ~ 3900 5400
Wire Wire Line
	4300 5200 4400 5200
Wire Wire Line
	5000 4700 3300 4700
Wire Wire Line
	3300 4700 3300 4900
Wire Wire Line
	3000 5600 3600 5600
Wire Wire Line
	3000 5500 3300 5500
Connection ~ 3300 5500
Wire Wire Line
	6000 4400 6000 4700
Wire Wire Line
	5900 5300 8100 5300
Wire Wire Line
	6000 5300 6000 5200
Wire Wire Line
	6300 5300 6300 5200
Connection ~ 6000 5300
Wire Wire Line
	6300 4500 6300 4800
Wire Wire Line
	5400 5300 5500 5300
Wire Wire Line
	6600 5300 6600 5750
Connection ~ 6300 5300
Wire Wire Line
	6600 5750 6500 5750
Connection ~ 6600 5300
Wire Wire Line
	1575 4600 1575 5900
Wire Wire Line
	1575 4600 1675 4600
Wire Wire Line
	1675 5000 1575 5000
Connection ~ 1575 5000
Wire Wire Line
	1675 5400 1575 5400
Connection ~ 1575 5400
Connection ~ 1575 5800
Wire Wire Line
	5900 5750 5500 5750
Connection ~ 2450 2750
Wire Wire Line
	3000 1850 3000 2050
Wire Wire Line
	2900 1950 3300 1950
Wire Wire Line
	3600 4800 5600 4800
Wire Wire Line
	5500 5750 5500 6300
Connection ~ 5500 6200
Wire Wire Line
	8100 1700 8100 1550
Wire Wire Line
	8000 1500 8000 1600
Wire Wire Line
	3400 3000 3400 3600
Wire Wire Line
	4300 6900 4300 7100
Connection ~ 4300 7000
Wire Wire Line
	4900 7000 4900 7100
Wire Wire Line
	4600 7100 4600 7000
Connection ~ 4600 7000
Wire Wire Line
	4300 7500 4300 7700
Connection ~ 4300 7600
Wire Wire Line
	4900 7600 4900 7500
Wire Wire Line
	4600 7500 4600 7600
Connection ~ 4600 7600
Wire Wire Line
	3600 5600 3600 5300
Wire Wire Line
	3900 5400 3900 5300
Wire Wire Line
	4600 3300 5000 3300
Wire Wire Line
	7700 3100 7800 3100
Wire Wire Line
	8100 3000 7700 3000
Wire Wire Line
	7700 2800 8100 2800
Wire Wire Line
	7700 2600 8100 2600
Wire Wire Line
	7700 2900 8100 2900
Wire Wire Line
	7700 2700 7800 2700
Wire Wire Line
	7800 2700 7800 2500
Wire Wire Line
	8100 1100 7800 1100
Wire Wire Line
	7800 1200 8100 1200
Wire Wire Line
	8100 1300 7800 1300
Wire Wire Line
	7800 1400 8100 1400
Wire Wire Line
	8100 1800 7800 1800
Wire Wire Line
	7800 1900 8100 1900
Wire Wire Line
	8100 2000 7800 2000
Wire Wire Line
	7800 2100 8100 2100
Wire Wire Line
	8100 2200 7800 2200
Wire Wire Line
	6000 1000 5500 1000
Wire Wire Line
	5500 1100 6000 1100
Wire Wire Line
	6000 1200 5500 1200
Wire Wire Line
	5500 1300 6000 1300
Wire Wire Line
	5500 1400 6000 1400
Wire Wire Line
	6000 1900 5500 1900
Wire Wire Line
	5500 2000 6000 2000
Wire Wire Line
	6000 2100 5500 2100
Wire Wire Line
	7800 1700 8100 1700
Wire Wire Line
	7900 1600 7900 1700
Wire Wire Line
	6000 1500 5200 1500
Wire Wire Line
	5200 1500 5200 1400
Wire Wire Line
	6000 1600 5300 1600
Wire Wire Line
	5300 1600 5300 2400
Wire Wire Line
	4200 1500 4200 1900
Wire Wire Line
	4200 1500 5000 1500
Wire Wire Line
	5000 1500 5000 1700
Wire Wire Line
	5000 1700 6000 1700
Wire Wire Line
	5300 2400 4200 2400
Connection ~ 5000 2400
Wire Bus Line
	5400 600  5400 2400
Wire Wire Line
	5500 900  6000 900 
Connection ~ 3300 3400
Wire Wire Line
	4700 3400 4700 3700
Wire Wire Line
	4800 2900 4800 3500
Wire Wire Line
	7800 3100 7800 3200
Connection ~ 1900 2750
Wire Wire Line
	5600 4800 5600 4500
Wire Wire Line
	5600 4500 6300 4500
Connection ~ 6000 4500
Wire Wire Line
	5300 3800 4800 3800
Wire Wire Line
	4800 4500 3100 4500
Wire Wire Line
	5200 3000 5200 3100
Wire Wire Line
	3400 3000 5200 3000
Connection ~ 4800 3000
Wire Wire Line
	3100 4500 3100 5600
Connection ~ 3100 5600
Wire Wire Line
	4800 3800 4800 4500
Wire Wire Line
	5200 3500 5200 3600
Connection ~ 5200 3600
Wire Wire Line
	5000 3300 5000 4700
Wire Wire Line
	5000 4200 8100 4200
Wire Wire Line
	6300 3700 8100 3700
Connection ~ 5000 4200
Wire Wire Line
	3500 3300 3500 2700
Wire Wire Line
	3500 2700 5700 2700
Wire Wire Line
	5700 2700 5700 3300
Wire Wire Line
	5700 3300 8100 3300
Connection ~ 2800 3500
Wire Wire Line
	4300 7000 5200 7000
Wire Wire Line
	4300 7600 5200 7600
Wire Wire Line
	4300 5200 4300 5400
Connection ~ 4300 5400
Wire Wire Line
	5200 7600 5200 7500
Connection ~ 4900 7600
Wire Wire Line
	5200 7000 5200 7100
Connection ~ 4900 7000
Wire Wire Line
	1500 3000 1600 3000
Wire Wire Line
	1600 1950 1600 3100
Wire Wire Line
	1600 3100 1500 3100
Connection ~ 1600 3000
Wire Wire Line
	1500 3200 1900 3200
Wire Wire Line
	1900 2750 3300 2750
Wire Wire Line
	1500 3300 1600 3300
Wire Wire Line
	1600 3300 1600 3200
Connection ~ 1600 3200
Wire Bus Line
	5400 600  8200 600 
Connection ~ 7900 1700
Wire Wire Line
	2200 7700 2200 7250
Wire Wire Line
	1500 7700 3200 7700
Wire Wire Line
	1500 6900 1900 6900
Wire Wire Line
	1500 7000 1700 7000
Wire Wire Line
	1700 7000 1700 7700
Connection ~ 1700 7700
Wire Wire Line
	1500 7600 1800 7600
Wire Wire Line
	1800 7600 1800 6900
Connection ~ 1800 6900
Wire Wire Line
	2600 7700 2600 7600
Connection ~ 2200 7700
Wire Wire Line
	2500 6900 3100 6900
Wire Wire Line
	2600 6900 2600 7200
Wire Wire Line
	2900 7700 2900 7000
Wire Wire Line
	2900 7000 3100 7000
Connection ~ 2600 7700
Connection ~ 2600 6900
Connection ~ 2900 7700
Wire Wire Line
	3100 7100 3000 7100
Wire Wire Line
	3000 7100 3000 7400
Wire Wire Line
	3000 7400 3200 7400
Wire Wire Line
	7200 4500 7200 4400
Wire Wire Line
	7200 4400 7400 4400
Wire Wire Line
	7800 4400 8100 4400
Wire Wire Line
	7200 5100 7200 5000
Wire Bus Line
	8200 600  8200 5300
Wire Bus Line
	8200 5300 8400 5300
Wire Wire Line
	8900 2800 8500 2800
Wire Wire Line
	8500 3100 8900 3100
Wire Wire Line
	8500 3400 8900 3400
Wire Wire Line
	8500 3700 8900 3700
Wire Wire Line
	8500 4000 9500 4000
Wire Wire Line
	8500 4100 9500 4100
Wire Wire Line
	8500 4200 9500 4200
Wire Wire Line
	8500 4300 9500 4300
Wire Wire Line
	8500 4400 9500 4400
Wire Wire Line
	8500 4500 9500 4500
Wire Wire Line
	8500 4600 9500 4600
Wire Wire Line
	8500 4700 9500 4700
Wire Wire Line
	1800 900  1700 900 
Wire Wire Line
	1700 800  1700 1100
Wire Wire Line
	1700 1100 1800 1100
Connection ~ 1700 900 
Wire Wire Line
	3100 900  3000 900 
Wire Wire Line
	3000 900  3000 1100
Wire Wire Line
	3000 1000 2800 1000
Wire Wire Line
	3000 1100 3100 1100
Connection ~ 3000 1000
Wire Bus Line
	8400 5300 8400 2600
Wire Wire Line
	9300 2800 9500 2800
Wire Wire Line
	9500 3100 9300 3100
Wire Wire Line
	9500 3400 9300 3400
Wire Wire Line
	9500 3700 9300 3700
Wire Wire Line
	3600 3300 3500 3300
NoConn ~ 6000 2200
Entry Wire Line
	8100 1000 8200 900 
Wire Wire Line
	7800 1000 8100 1000
Text Label 7900 1000 0    50   ~ 0
A4
$EndSCHEMATC
